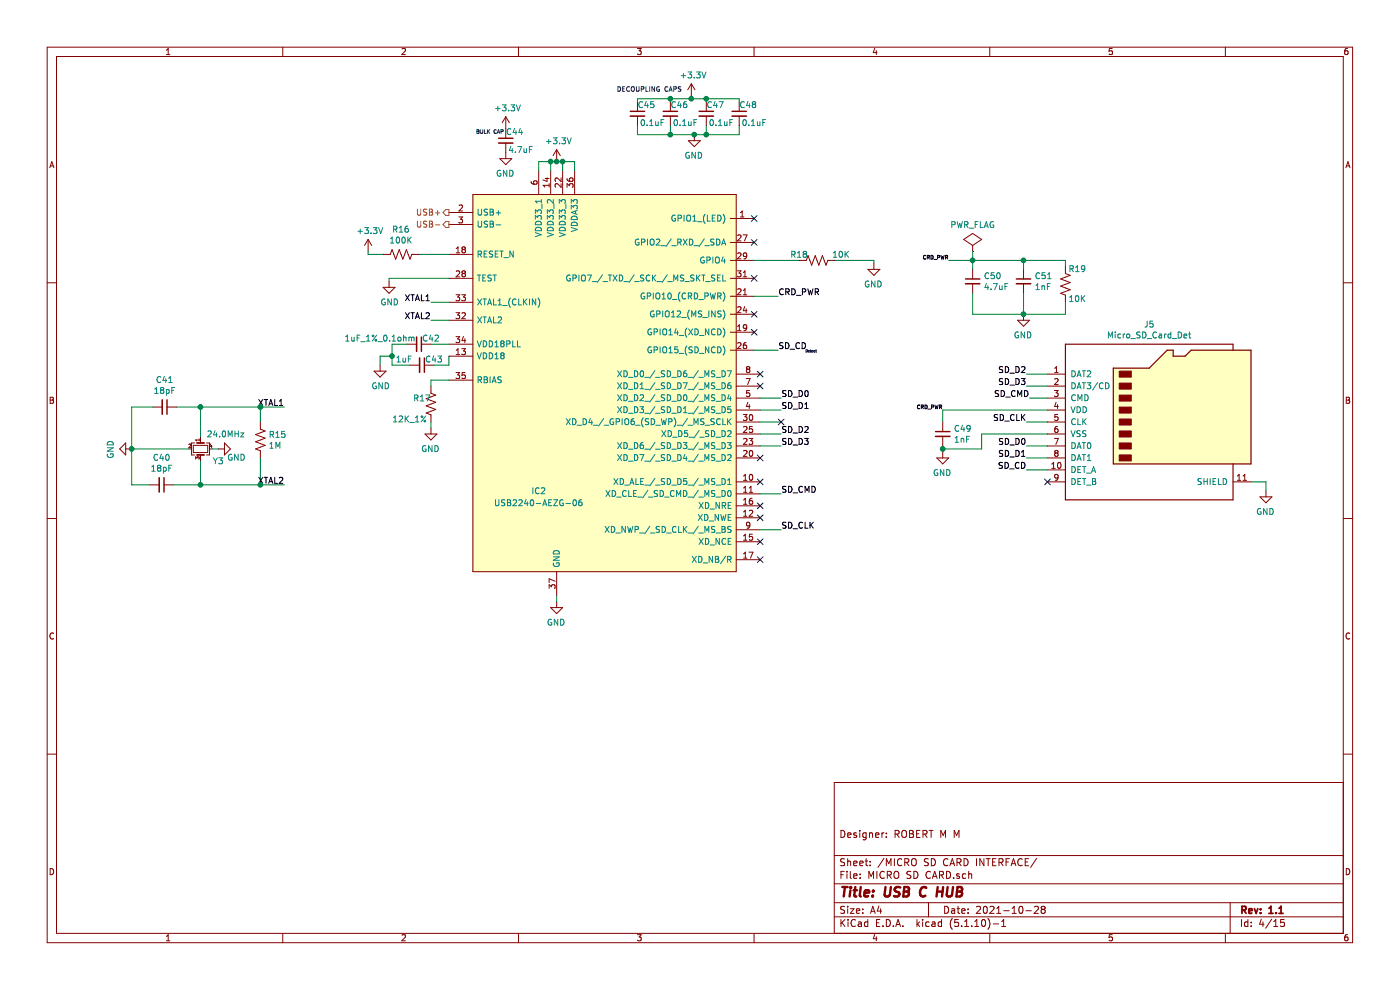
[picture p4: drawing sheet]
EESchema Schematic File Version 4
EELAYER 30 0
EELAYER END
$Descr A4 11693 8268
encoding utf-8
Sheet 4 15
Title "USB C HUB"
Date "2021-10-28"
Rev "1.1"
Comp ""
Comment1 "Designer: ROBERT M M"
Comment2 ""
Comment3 ""
Comment4 ""
$EndDescr
$Comp
L OLIMEX_Power:GND #PWR?
U 1 1
P 10575 4100
AR Path="/619540C6/642D7829" Ref="#PWR?"  Part="1" 
AR Path="/642D7829" Ref="#PWR?"  Part="1" 
AR Path="/63D2BAD4/642D7829" Ref="#PWR?"  Part="1" 
AR Path="/66525694/642D7829" Ref="#PWR072"  Part="1" 
F 0 "#PWR072" H 10575 3850 50  0001 C CNN
F 1 "GND" H 10580 3927 50  0000 C CNN
F 2 "" H 10575 4100 60  0000 C CNN
F 3 "" H 10575 4100 60  0000 C CNN
	1    10575 4100
	-1   0    0    -1  
$EndComp
Wire Wire Line
	10575 4025 10575 4100
Wire Wire Line
	10450 4025 10575 4025
NoConn ~ 6300 2625
NoConn ~ 6300 2775
NoConn ~ 6350 3125
NoConn ~ 6350 3225
NoConn ~ 6350 4675
NoConn ~ 6350 4525
NoConn ~ 6350 4325
NoConn ~ 6350 4225
NoConn ~ 6350 4025
NoConn ~ 6350 3825
Wire Wire Line
	6525 3525 6350 3525
$Comp
L Device:C_Small C?
U 1 1
P 7875 3625
AR Path="/642D7828" Ref="C?"  Part="1" 
AR Path="/63D2BAD4/642D7828" Ref="C?"  Part="1" 
AR Path="/66525694/642D7828" Ref="C49"  Part="1" 
F 0 "C49" H 7967 3671 50  0000 L CNN
F 1 "1nF" H 7967 3580 50  0000 L CNN
F 2 "Capacitor_SMD:C_0402_1005Metric" H 7875 3625 50  0001 C CNN
F 3 "~" H 7875 3625 50  0001 C CNN
F 4 "C0402C102J1GEC7411" H 7875 3625 50  0001 C CNN "Mfr No."
	1    7875 3625
	1    0    0    -1  
$EndComp
Text Label 7875 3425 2    31   ~ 0
CRD_PWR
$Comp
L OLIMEX_Power:GND #PWR?
U 1 1
P 7875 3775
AR Path="/619540C6/63D332F0" Ref="#PWR?"  Part="1" 
AR Path="/63D332F0" Ref="#PWR?"  Part="1" 
AR Path="/63D2BAD4/63D332F0" Ref="#PWR?"  Part="1" 
AR Path="/66525694/63D332F0" Ref="#PWR070"  Part="1" 
F 0 "#PWR070" H 7875 3525 50  0001 C CNN
F 1 "GND" H 7880 3602 50  0000 C CNN
F 2 "" H 7875 3775 60  0000 C CNN
F 3 "" H 7875 3775 60  0000 C CNN
	1    7875 3775
	-1   0    0    -1  
$EndComp
Wire Wire Line
	6300 2925 6500 2925
Text Label 6500 2925 0    50   ~ 0
SD_CD
Wire Wire Line
	6525 4425 6350 4425
Text Label 6525 4425 0    50   ~ 0
SD_CLK
Wire Wire Line
	8750 3525 8575 3525
Text Label 8575 3525 2    50   ~ 0
SD_CLK
Wire Wire Line
	8750 3325 8600 3325
Text Label 8600 3325 2    50   ~ 0
SD_CMD
Wire Wire Line
	6525 4125 6350 4125
Text Label 6525 4125 0    50   ~ 0
SD_CMD
Wire Wire Line
	8575 3825 8750 3825
Wire Wire Line
	8575 3725 8750 3725
Wire Wire Line
	8575 3225 8750 3225
Wire Wire Line
	8750 3125 8575 3125
Text Label 8575 3225 2    50   ~ 0
SD_D3
Text Label 8575 3125 2    50   ~ 0
SD_D2
Text Label 8575 3825 2    50   ~ 0
SD_D1
Text Label 8575 3725 2    50   ~ 0
SD_D0
Text Label 6525 3725 0    50   ~ 0
SD_D3
Text Label 6525 3625 0    50   ~ 0
SD_D2
Text Label 6525 3425 0    50   ~ 0
SD_D1
Wire Wire Line
	6350 3325 6525 3325
Wire Wire Line
	6350 3425 6525 3425
Wire Wire Line
	6350 3625 6525 3625
Wire Wire Line
	6525 3725 6350 3725
Text Label 6525 3325 0    50   ~ 0
SD_D0
Wire Wire Line
	8550 2625 8900 2625
Wire Wire Line
	8900 2525 8900 2625
Connection ~ 8550 2625
Wire Wire Line
	8550 2450 8550 2625
Wire Wire Line
	8125 2625 8550 2625
Wire Wire Line
	8125 2450 8125 2625
$Comp
L OLIMEX_Power:GND #PWR?
U 1 1
P 8550 2625
AR Path="/619540C6/63D332BE" Ref="#PWR?"  Part="1" 
AR Path="/63D332BE" Ref="#PWR?"  Part="1" 
AR Path="/63D2BAD4/63D332BE" Ref="#PWR?"  Part="1" 
AR Path="/66525694/63D332BE" Ref="#PWR071"  Part="1" 
F 0 "#PWR071" H 8550 2375 50  0001 C CNN
F 1 "GND" H 8555 2452 50  0000 C CNN
F 2 "" H 8550 2625 60  0000 C CNN
F 3 "" H 8550 2625 60  0000 C CNN
	1    8550 2625
	-1   0    0    -1  
$EndComp
Connection ~ 8550 2175
Wire Wire Line
	8900 2175 8900 2225
Wire Wire Line
	8550 2175 8900 2175
Connection ~ 8125 2175
Wire Wire Line
	8550 2175 8550 2250
Wire Wire Line
	8125 2175 8550 2175
$Comp
L Device:R_US R?
U 1 1
P 8900 2375
AR Path="/63D332B2" Ref="R?"  Part="1" 
AR Path="/63D2BAD4/63D332B2" Ref="R?"  Part="1" 
AR Path="/66525694/63D332B2" Ref="R19"  Part="1" 
F 0 "R19" H 8800 2250 50  0000 C CNN
F 1 "10K" H 8800 2500 50  0000 C CNN
F 2 "Resistor_SMD:R_0402_1005Metric" V 8940 2365 50  0001 C CNN
F 3 "~" H 8900 2375 50  0001 C CNN
	1    8900 2375
	-1   0    0    1   
$EndComp
$Comp
L Device:C_Small C?
U 1 1
P 8550 2350
AR Path="/63D332AC" Ref="C?"  Part="1" 
AR Path="/63D2BAD4/63D332AC" Ref="C?"  Part="1" 
AR Path="/66525694/63D332AC" Ref="C51"  Part="1" 
F 0 "C51" H 8642 2396 50  0000 L CNN
F 1 "1nF" H 8642 2305 50  0000 L CNN
F 2 "Capacitor_SMD:C_0402_1005Metric" H 8550 2350 50  0001 C CNN
F 3 "~" H 8550 2350 50  0001 C CNN
F 4 "C0402C102J1GEC7411" H 8550 2350 50  0001 C CNN "Mfr No."
	1    8550 2350
	1    0    0    -1  
$EndComp
$Comp
L Device:C_Small C?
U 1 1
P 8125 2350
AR Path="/63D332A6" Ref="C?"  Part="1" 
AR Path="/63D2BAD4/63D332A6" Ref="C?"  Part="1" 
AR Path="/66525694/63D332A6" Ref="C50"  Part="1" 
F 0 "C50" H 8217 2396 50  0000 L CNN
F 1 "4.7uF" H 8217 2305 50  0000 L CNN
F 2 "Capacitor_SMD:C_0603_1608Metric" H 8125 2350 50  0001 C CNN
F 3 "~" H 8125 2350 50  0001 C CNN
F 4 "CL10A475KQ8NNNC" H 8125 2350 50  0001 C CNN "Mfr No."
	1    8125 2350
	1    0    0    -1  
$EndComp
Wire Wire Line
	8125 2175 8125 2250
Wire Wire Line
	7925 2175 8125 2175
Text Label 7925 2175 2    31   ~ 0
CRD_PWR
Wire Wire Line
	6300 2475 6500 2475
Text Label 6500 2475 0    50   ~ 0
CRD_PWR
NoConn ~ 6300 2325
Wire Wire Line
	7300 2175 7300 2200
Wire Wire Line
	6975 2175 7300 2175
$Comp
L OLIMEX_Power:GND #PWR?
U 1 1
P 7300 2200
AR Path="/619540C6/63D33298" Ref="#PWR?"  Part="1" 
AR Path="/63D33298" Ref="#PWR?"  Part="1" 
AR Path="/63D2BAD4/63D33298" Ref="#PWR?"  Part="1" 
AR Path="/66525694/63D33298" Ref="#PWR069"  Part="1" 
F 0 "#PWR069" H 7300 1950 50  0001 C CNN
F 1 "GND" H 7305 2027 50  0000 C CNN
F 2 "" H 7300 2200 60  0000 C CNN
F 3 "" H 7300 2200 60  0000 C CNN
	1    7300 2200
	-1   0    0    -1  
$EndComp
Wire Wire Line
	6300 2175 6675 2175
$Comp
L Device:R_US R?
U 1 1
P 6825 2175
AR Path="/63D33291" Ref="R?"  Part="1" 
AR Path="/63D2BAD4/63D33291" Ref="R?"  Part="1" 
AR Path="/66525694/63D33291" Ref="R18"  Part="1" 
F 0 "R18" V 6775 2025 50  0000 C CNN
F 1 "10K" V 6775 2375 50  0000 C CNN
F 2 "Resistor_SMD:R_0402_1005Metric" V 6865 2165 50  0001 C CNN
F 3 "~" H 6825 2175 50  0001 C CNN
	1    6825 2175
	0    1    1    0   
$EndComp
NoConn ~ 6300 2025
NoConn ~ 6300 1825
Wire Wire Line
	3600 3575 3600 3525
$Comp
L OLIMEX_Power:GND #PWR?
U 1 1
P 3600 3575
AR Path="/619540C6/642D781F" Ref="#PWR?"  Part="1" 
AR Path="/642D781F" Ref="#PWR?"  Part="1" 
AR Path="/63D2BAD4/642D781F" Ref="#PWR?"  Part="1" 
AR Path="/66525694/642D781F" Ref="#PWR062"  Part="1" 
F 0 "#PWR062" H 3600 3325 50  0001 C CNN
F 1 "GND" H 3605 3402 50  0000 C CNN
F 2 "" H 3600 3575 60  0000 C CNN
F 3 "" H 3600 3575 60  0000 C CNN
	1    3600 3575
	-1   0    0    -1  
$EndComp
Wire Wire Line
	3600 3175 3600 3225
Wire Wire Line
	3750 3175 3600 3175
$Comp
L Device:R_US R?
U 1 1
P 3600 3375
AR Path="/63D33274" Ref="R?"  Part="1" 
AR Path="/63D2BAD4/63D33274" Ref="R?"  Part="1" 
AR Path="/66525694/63D33274" Ref="R17"  Part="1" 
F 0 "R17" H 3450 3425 50  0000 L CNN
F 1 "12K_1%" H 3275 3250 50  0000 L CNN
F 2 "Resistor_SMD:R_0402_1005Metric" V 3640 3365 50  0001 C CNN
F 3 "~" H 3600 3375 50  0001 C CNN
F 4 "RTT021202FTH" H 3600 3375 50  0001 C CNN "Mfr No."
	1    3600 3375
	1    0    0    -1  
$EndComp
$Comp
L OLIMEX_Power:GND #PWR?
U 1 1
P 4225 1275
AR Path="/619540C6/642D781D" Ref="#PWR?"  Part="1" 
AR Path="/642D781D" Ref="#PWR?"  Part="1" 
AR Path="/63D2BAD4/642D781D" Ref="#PWR?"  Part="1" 
AR Path="/66525694/642D781D" Ref="#PWR064"  Part="1" 
F 0 "#PWR064" H 4225 1025 50  0001 C CNN
F 1 "GND" H 4230 1102 50  0000 C CNN
F 2 "" H 4225 1275 60  0000 C CNN
F 3 "" H 4225 1275 60  0000 C CNN
	1    4225 1275
	-1   0    0    -1  
$EndComp
$Comp
L OLIMEX_Power:GND #PWR?
U 1 1
P 5800 1125
AR Path="/619540C6/642D781C" Ref="#PWR?"  Part="1" 
AR Path="/642D781C" Ref="#PWR?"  Part="1" 
AR Path="/63D2BAD4/642D781C" Ref="#PWR?"  Part="1" 
AR Path="/66525694/642D781C" Ref="#PWR068"  Part="1" 
F 0 "#PWR068" H 5800 875 50  0001 C CNN
F 1 "GND" H 5805 952 50  0000 C CNN
F 2 "" H 5800 1125 60  0000 C CNN
F 3 "" H 5800 1125 60  0000 C CNN
	1    5800 1125
	-1   0    0    -1  
$EndComp
Wire Wire Line
	5600 1125 5800 1125
Wire Wire Line
	5800 1125 5900 1125
Connection ~ 5800 1125
Connection ~ 5900 825 
Wire Wire Line
	6175 825  6175 850 
Wire Wire Line
	5900 825  6175 825 
Connection ~ 5775 825 
Wire Wire Line
	5900 825  5900 850 
Wire Wire Line
	5775 825  5900 825 
Wire Wire Line
	5600 825  5775 825 
Connection ~ 5600 825 
Wire Wire Line
	5600 850  5600 825 
Wire Wire Line
	5775 825  5775 800 
Wire Wire Line
	5325 825  5600 825 
Wire Wire Line
	5325 850  5325 825 
$Comp
L OLIMEX_Power:+3.3V #PWR?
U 1 1
P 5775 800
AR Path="/63D33253" Ref="#PWR?"  Part="1" 
AR Path="/63D2BAD4/63D33253" Ref="#PWR?"  Part="1" 
AR Path="/66525694/63D33253" Ref="#PWR067"  Part="1" 
F 0 "#PWR067" H 5775 650 50  0001 C CNN
F 1 "+3.3V" H 5790 973 50  0000 C CNN
F 2 "" H 5775 800 60  0000 C CNN
F 3 "" H 5775 800 60  0000 C CNN
	1    5775 800 
	1    0    0    -1  
$EndComp
Connection ~ 5900 1125
Wire Wire Line
	6175 1125 6175 1050
Wire Wire Line
	5900 1125 6175 1125
Wire Wire Line
	5900 1125 5900 1050
Connection ~ 5600 1125
Wire Wire Line
	5600 1050 5600 1125
Wire Wire Line
	5325 1125 5600 1125
Wire Wire Line
	5325 1050 5325 1125
$Comp
L OLIMEX_Power:+3.3V #PWR?
U 1 1
P 4225 1075
AR Path="/63D33245" Ref="#PWR?"  Part="1" 
AR Path="/63D2BAD4/63D33245" Ref="#PWR?"  Part="1" 
AR Path="/66525694/63D33245" Ref="#PWR063"  Part="1" 
F 0 "#PWR063" H 4225 925 50  0001 C CNN
F 1 "+3.3V" H 4240 1248 50  0000 C CNN
F 2 "" H 4225 1075 60  0000 C CNN
F 3 "" H 4225 1075 60  0000 C CNN
	1    4225 1075
	1    0    0    -1  
$EndComp
Text Notes 3975 1125 0    31   ~ 0
BULK CAP
$Comp
L Device:C_Small C?
U 1 1
P 4225 1175
AR Path="/642D7819" Ref="C?"  Part="1" 
AR Path="/63D2BAD4/642D7819" Ref="C?"  Part="1" 
AR Path="/66525694/642D7819" Ref="C44"  Part="1" 
AR Path="/6609E24E/642D7819" Ref="C44"  Part="1" 
F 0 "C44" H 4300 1250 50  0000 C CNN
F 1 "4.7uF" H 4350 1100 50  0000 C CNN
F 2 "Capacitor_SMD:C_0603_1608Metric" H 4225 1175 50  0001 C CNN
F 3 "~" H 4225 1175 50  0001 C CNN
F 4 "CL10A475KQ8NNNC" H 4225 1175 50  0001 C CNN "Mfr No."
	1    4225 1175
	1    0    0    -1  
$EndComp
$Comp
L Device:C_Small C?
U 1 1
P 6175 950
AR Path="/642D7818" Ref="C?"  Part="1" 
AR Path="/63D2BAD4/642D7818" Ref="C?"  Part="1" 
AR Path="/66525694/642D7818" Ref="C48"  Part="1" 
F 0 "C48" H 6250 1025 50  0000 C CNN
F 1 "0.1uF" H 6300 875 50  0000 C CNN
F 2 "Capacitor_SMD:C_0402_1005Metric" H 6175 950 50  0001 C CNN
F 3 "~" H 6175 950 50  0001 C CNN
	1    6175 950 
	1    0    0    -1  
$EndComp
$Comp
L Device:C_Small C?
U 1 1
P 5900 950
AR Path="/642D7817" Ref="C?"  Part="1" 
AR Path="/63D2BAD4/642D7817" Ref="C?"  Part="1" 
AR Path="/66525694/642D7817" Ref="C47"  Part="1" 
F 0 "C47" H 5975 1025 50  0000 C CNN
F 1 "0.1uF" H 6025 875 50  0000 C CNN
F 2 "Capacitor_SMD:C_0402_1005Metric" H 5900 950 50  0001 C CNN
F 3 "~" H 5900 950 50  0001 C CNN
	1    5900 950 
	1    0    0    -1  
$EndComp
$Comp
L Device:C_Small C?
U 1 1
P 5600 950
AR Path="/63D3322C" Ref="C?"  Part="1" 
AR Path="/63D2BAD4/63D3322C" Ref="C?"  Part="1" 
AR Path="/66525694/63D3322C" Ref="C46"  Part="1" 
F 0 "C46" H 5675 1025 50  0000 C CNN
F 1 "0.1uF" H 5725 875 50  0000 C CNN
F 2 "Capacitor_SMD:C_0402_1005Metric" H 5600 950 50  0001 C CNN
F 3 "~" H 5600 950 50  0001 C CNN
	1    5600 950 
	1    0    0    -1  
$EndComp
$Comp
L Device:C_Small C?
U 1 1
P 5325 950
AR Path="/63D33226" Ref="C?"  Part="1" 
AR Path="/63D2BAD4/63D33226" Ref="C?"  Part="1" 
AR Path="/66525694/63D33226" Ref="C45"  Part="1" 
F 0 "C45" H 5400 1025 50  0000 C CNN
F 1 "0.1uF" H 5450 875 50  0000 C CNN
F 2 "Capacitor_SMD:C_0402_1005Metric" H 5325 950 50  0001 C CNN
F 3 "~" H 5325 950 50  0001 C CNN
	1    5325 950 
	1    0    0    -1  
$EndComp
Wire Wire Line
	3275 2975 3275 3050
Connection ~ 3275 2975
Wire Wire Line
	3175 2975 3275 2975
Wire Wire Line
	3175 3050 3175 2975
Wire Wire Line
	3275 2875 3275 2975
Wire Wire Line
	3400 2875 3275 2875
Wire Wire Line
	3750 3050 3625 3050
Wire Wire Line
	3750 2975 3750 3050
Wire Wire Line
	3750 2875 3600 2875
$Comp
L Device:C_Small C?
U 1 1
P 3525 3050
AR Path="/63D33216" Ref="C?"  Part="1" 
AR Path="/63D2BAD4/63D33216" Ref="C?"  Part="1" 
AR Path="/66525694/63D33216" Ref="C43"  Part="1" 
F 0 "C43" V 3475 3150 50  0000 C CNN
F 1 "1uF" V 3475 2900 50  0000 C CNN
F 2 "Capacitor_SMD:C_0603_1608Metric" H 3525 3050 50  0001 C CNN
F 3 "~" H 3525 3050 50  0001 C CNN
F 4 "GMC10X7R105J16NT" V 3525 3050 50  0001 C CNN "Mfr No."
F 5 "DK" V 3525 3050 50  0001 C CNN "Vendor"
	1    3525 3050
	0    1    1    0   
$EndComp
$Comp
L OLIMEX_Power:GND #PWR?
U 1 1
P 3175 3050
AR Path="/63D33210" Ref="#PWR?"  Part="1" 
AR Path="/63D2BAD4/63D33210" Ref="#PWR?"  Part="1" 
AR Path="/66525694/63D33210" Ref="#PWR060"  Part="1" 
F 0 "#PWR060" H 3175 2800 50  0001 C CNN
F 1 "GND" H 3180 2877 50  0000 C CNN
F 2 "" H 3175 3050 60  0000 C CNN
F 3 "" H 3175 3050 60  0000 C CNN
	1    3175 3050
	1    0    0    -1  
$EndComp
$Comp
L Device:C_Small C?
U 1 1
P 3500 2875
AR Path="/63D3320A" Ref="C?"  Part="1" 
AR Path="/63D2BAD4/63D3320A" Ref="C42"  Part="1" 
AR Path="/66525694/63D3320A" Ref="C42"  Part="1" 
F 0 "C42" V 3450 2975 50  0000 C CNN
F 1 "1uF_1%_0.1ohm" V 3450 2550 50  0000 C CNN
F 2 "Capacitor_SMD:C_0603_1608Metric" H 3500 2875 50  0001 C CNN
F 3 "~" H 3500 2875 50  0001 C CNN
F 4 "GMC10X7R105J16NT" V 3500 2875 50  0001 C CNN "Mfr No."
F 5 "DK" V 3500 2875 50  0001 C CNN "Vendor"
	1    3500 2875
	0    1    1    0   
$EndComp
Text HLabel 3750 1875 0    50   Output ~ 0
USB-
Text HLabel 3750 1775 0    50   Output ~ 0
USB+
Wire Wire Line
	3075 2125 3075 2100
Wire Wire Line
	3200 2125 3075 2125
$Comp
L OLIMEX_Power:+3.3V #PWR?
U 1 1
P 3075 2100
AR Path="/63D33200" Ref="#PWR?"  Part="1" 
AR Path="/63D2BAD4/63D33200" Ref="#PWR?"  Part="1" 
AR Path="/66525694/63D33200" Ref="#PWR059"  Part="1" 
F 0 "#PWR059" H 3075 1950 50  0001 C CNN
F 1 "+3.3V" H 3090 2273 50  0000 C CNN
F 2 "" H 3075 2100 60  0000 C CNN
F 3 "" H 3075 2100 60  0000 C CNN
	1    3075 2100
	1    0    0    -1  
$EndComp
Wire Wire Line
	3750 2125 3500 2125
$Comp
L Device:R_US R?
U 1 1
P 3350 2125
AR Path="/63D331F9" Ref="R?"  Part="1" 
AR Path="/63D2BAD4/63D331F9" Ref="R?"  Part="1" 
AR Path="/66525694/63D331F9" Ref="R16"  Part="1" 
F 0 "R16" V 3555 2125 50  0000 C CNN
F 1 "100K" V 3464 2125 50  0000 C CNN
F 2 "Resistor_SMD:R_0402_1005Metric" V 3390 2115 50  0001 C CNN
F 3 "~" H 3350 2125 50  0001 C CNN
F 4 "0402WGF1003TCE" V 3350 2125 50  0001 C CNN "Mfr No."
	1    3350 2125
	0    -1   -1   0   
$EndComp
Connection ~ 4700 1350
Wire Wire Line
	4800 1350 4800 1425
Wire Wire Line
	4700 1350 4800 1350
Connection ~ 4650 1350
Wire Wire Line
	4700 1350 4700 1425
Wire Wire Line
	4650 1350 4700 1350
Wire Wire Line
	4600 1350 4500 1350
Connection ~ 4600 1350
Wire Wire Line
	4600 1425 4600 1350
Wire Wire Line
	4500 1350 4500 1425
Wire Wire Line
	4650 1350 4600 1350
$Comp
L OLIMEX_Power:+3.3V #PWR?
U 1 1
P 4650 1350
AR Path="/63D331E8" Ref="#PWR?"  Part="1" 
AR Path="/63D2BAD4/63D331E8" Ref="#PWR?"  Part="1" 
AR Path="/66525694/63D331E8" Ref="#PWR065"  Part="1" 
F 0 "#PWR065" H 4650 1200 50  0001 C CNN
F 1 "+3.3V" H 4665 1523 50  0000 C CNN
F 2 "" H 4650 1350 60  0000 C CNN
F 3 "" H 4650 1350 60  0000 C CNN
	1    4650 1350
	1    0    0    -1  
$EndComp
Wire Wire Line
	3250 2325 3250 2350
Wire Wire Line
	3750 2325 3250 2325
$Comp
L OLIMEX_Power:GND #PWR?
U 1 1
P 3250 2350
AR Path="/63D331E0" Ref="#PWR?"  Part="1" 
AR Path="/63D2BAD4/63D331E0" Ref="#PWR?"  Part="1" 
AR Path="/66525694/63D331E0" Ref="#PWR061"  Part="1" 
F 0 "#PWR061" H 3250 2100 50  0001 C CNN
F 1 "GND" H 3255 2177 50  0000 C CNN
F 2 "" H 3250 2350 60  0000 C CNN
F 3 "" H 3250 2350 60  0000 C CNN
	1    3250 2350
	1    0    0    -1  
$EndComp
Wire Wire Line
	3750 2675 3600 2675
Wire Wire Line
	3600 2525 3750 2525
Text Label 3600 2675 2    50   ~ 0
XTAL2
Text Label 3600 2525 2    50   ~ 0
XTAL1
Text Label 2375 3400 2    50   ~ 0
XTAL1
Wire Wire Line
	1275 3400 1100 3400
Wire Wire Line
	4650 5025 4650 4975
$Comp
L OLIMEX_Power:GND #PWR?
U 1 1
P 4650 5025
AR Path="/619540C6/642D7807" Ref="#PWR?"  Part="1" 
AR Path="/642D7807" Ref="#PWR?"  Part="1" 
AR Path="/63D2BAD4/642D7807" Ref="#PWR?"  Part="1" 
AR Path="/66525694/642D7807" Ref="#PWR066"  Part="1" 
F 0 "#PWR066" H 4650 4775 50  0001 C CNN
F 1 "GND" H 4655 4852 50  0000 C CNN
F 2 "" H 4650 5025 60  0000 C CNN
F 3 "" H 4650 5025 60  0000 C CNN
	1    4650 5025
	-1   0    0    -1  
$EndComp
Wire Wire Line
	1475 3400 1675 3400
Connection ~ 1675 3400
Connection ~ 2175 3400
Wire Wire Line
	1675 3400 2175 3400
Wire Wire Line
	2175 3400 2375 3400
Wire Wire Line
	3275 3050 3425 3050
$Comp
L Device:Crystal_GND24_Small Y?
U 1 1
P 1675 3750
AR Path="/642D7808" Ref="Y?"  Part="1" 
AR Path="/63D2BAD4/642D7808" Ref="Y?"  Part="1" 
AR Path="/66525694/642D7808" Ref="Y3"  Part="1" 
F 0 "Y3" V 1775 3850 50  0000 L CNN
F 1 "24.0MHz" V 1550 3800 50  0000 L CNN
F 2 "Crystal:Crystal_SMD_2016-4Pin_2.0x1.6mm" H 1675 3750 50  0001 C CNN
F 3 "~" H 1675 3750 50  0001 C CNN
F 4 "ABM11-24.000MHZ-D2X-T3" V 1675 3750 50  0001 C CNN "Mfr No."
	1    1675 3750
	0    1    1    0   
$EndComp
$Comp
L Device:C_Small C?
U 1 1
P 1375 3400
AR Path="/63D331A7" Ref="C?"  Part="1" 
AR Path="/63D2BAD4/63D331A7" Ref="C?"  Part="1" 
AR Path="/66525694/63D331A7" Ref="C41"  Part="1" 
F 0 "C41" V 1146 3400 50  0000 C CNN
F 1 "18pF" V 1237 3400 50  0000 C CNN
F 2 "Capacitor_SMD:C_0402_1005Metric" H 1375 3400 50  0001 C CNN
F 3 "~" H 1375 3400 50  0001 C CNN
	1    1375 3400
	0    1    1    0   
$EndComp
$Comp
L Device:C_Small C?
U 1 1
P 1350 4050
AR Path="/63D331AD" Ref="C?"  Part="1" 
AR Path="/63D2BAD4/63D331AD" Ref="C?"  Part="1" 
AR Path="/66525694/63D331AD" Ref="C40"  Part="1" 
F 0 "C40" V 1121 4050 50  0000 C CNN
F 1 "18pF" V 1212 4050 50  0000 C CNN
F 2 "Capacitor_SMD:C_0402_1005Metric" H 1350 4050 50  0001 C CNN
F 3 "~" H 1350 4050 50  0001 C CNN
	1    1350 4050
	0    1    1    0   
$EndComp
Wire Wire Line
	1675 3850 1675 4050
Wire Wire Line
	1675 4050 1450 4050
Wire Wire Line
	1675 3400 1675 3650
Wire Wire Line
	1100 4050 1250 4050
$Comp
L OLIMEX_Power:GND #PWR?
U 1 1
P 1100 3750
AR Path="/642D780B" Ref="#PWR?"  Part="1" 
AR Path="/63D2BAD4/642D780B" Ref="#PWR?"  Part="1" 
AR Path="/66525694/642D780B" Ref="#PWR057"  Part="1" 
F 0 "#PWR057" H 1100 3500 50  0001 C CNN
F 1 "GND" H 1105 3577 50  0000 C CNN
F 2 "" H 1100 3750 60  0000 C CNN
F 3 "" H 1100 3750 60  0000 C CNN
	1    1100 3750
	0    1    1    0   
$EndComp
Wire Wire Line
	1575 3750 1100 3750
Connection ~ 1100 3750
Wire Wire Line
	1100 3750 1100 4050
Wire Wire Line
	1100 3400 1100 3750
$Comp
L OLIMEX_Power:GND #PWR?
U 1 1
P 1825 3750
AR Path="/642D780C" Ref="#PWR?"  Part="1" 
AR Path="/63D2BAD4/642D780C" Ref="#PWR?"  Part="1" 
AR Path="/66525694/642D780C" Ref="#PWR058"  Part="1" 
F 0 "#PWR058" H 1825 3500 50  0001 C CNN
F 1 "GND" V 1750 3600 50  0000 C CNN
F 2 "" H 1825 3750 60  0000 C CNN
F 3 "" H 1825 3750 60  0000 C CNN
	1    1825 3750
	0    -1   -1   0   
$EndComp
Wire Wire Line
	1825 3750 1775 3750
Wire Wire Line
	1675 4050 2175 4050
Connection ~ 1675 4050
Text Label 2375 4050 2    50   ~ 0
XTAL2
$Comp
L Device:R_US R?
U 1 1
P 2175 3675
AR Path="/63D331D4" Ref="R?"  Part="1" 
AR Path="/63D2BAD4/63D331D4" Ref="R?"  Part="1" 
AR Path="/66525694/63D331D4" Ref="R15"  Part="1" 
F 0 "R15" H 2243 3721 50  0000 L CNN
F 1 "1M" H 2243 3630 50  0000 L CNN
F 2 "Resistor_SMD:R_0402_1005Metric" V 2215 3665 50  0001 C CNN
F 3 "~" H 2175 3675 50  0001 C CNN
	1    2175 3675
	1    0    0    -1  
$EndComp
Wire Wire Line
	2175 3525 2175 3400
Wire Wire Line
	2175 3825 2175 4050
Connection ~ 2175 4050
Wire Wire Line
	2175 4050 2375 4050
Text Notes 5150 775  0    39   ~ 0
DECOUPLING CAPS
$Comp
L Connector:Micro_SD_Card_Det J5
U 1 1
P 9650 3525
F 0 "J5" H 9600 4342 50  0000 C CNN
F 1 "Micro_SD_Card_Det" H 9600 4251 50  0000 C CNN
F 2 "footprints:GCT_MEM2051-00-195-00-A" H 11700 4225 50  0001 C CNN
F 3 "https://www.hirose.com/product/en/download_file/key_name/DM3/category/Catalog/doc_file_id/49662/?file_category_id=4&item_id=195&is_series=1" H 9650 3625 50  0001 C CNN
	1    9650 3525
	1    0    0    -1  
$EndComp
Wire Wire Line
	7875 3775 7875 3750
Wire Wire Line
	8750 3625 8200 3625
Wire Wire Line
	8200 3625 8200 3750
Wire Wire Line
	8200 3750 7875 3750
Connection ~ 7875 3750
Wire Wire Line
	7875 3750 7875 3725
NoConn ~ 8750 4025
$Comp
L SamacSys_Parts:USB2240-AEZG-06 IC?
U 1 1
P 4650 1625
AR Path="/642D7820" Ref="IC?"  Part="1" 
AR Path="/63D2BAD4/642D7820" Ref="IC?"  Part="1" 
AR Path="/66525694/642D7820" Ref="IC2"  Part="1" 
F 0 "IC2" H 4500 -850 50  0000 C CNN
F 1 "USB2240-AEZG-06" H 4500 -950 50  0000 C CNN
F 2 "SamacSys_Parts_2:QFN50P600X600X100-37N-D" H 5050 1575 50  0001 L CNN
F 3 "https://componentsearchengine.com/Datasheets/2/USB2240-AEZG-06.pdf" H 5050 1475 50  0001 L CNN
F 4 "USB2240-AEZG-06, USB Controller 35Mbit/s USB 2.0, 3.3 V, 36-Pin, QFN" H 5050 1375 50  0001 L CNN "Description"
F 5 "1" H 5050 1275 50  0001 L CNN "Height"
F 6 "886-USB2240-AEZG-06" H 5050 1175 50  0001 L CNN "Mouser Part Number"
F 7 "https://www.mouser.co.uk/ProductDetail/Microchip-Technology/USB2240-AEZG-06?qs=pA5MXup5wxHoIFvrAD2h5w%3D%3D" H 5050 1075 50  0001 L CNN "Mouser Price/Stock"
F 8 "Microchip" H 4600 675 50  0001 L CNN "Manufacturer_Name"
F 9 "USB2240-AEZG-06" H 4600 575 50  0001 L CNN "Manufacturer_Part_Number"
	1    4650 1625
	1    0    0    -1  
$EndComp
NoConn ~ 6525 3525
Text Label 8575 3925 2    50   ~ 0
SD_CD
Wire Wire Line
	8750 3925 8575 3925
Text Notes 6825 2950 2    20   ~ 0
Detect
Wire Wire Line
	7875 3425 7875 3525
Wire Wire Line
	7875 3425 8750 3425
$Comp
L OLIMEX_Power:PWR_FLAG #FLG0102
U 1 1
P 8125 2100
F 0 "#FLG0102" H 8125 2195 50  0001 C CNN
F 1 "PWR_FLAG" H 8125 2323 50  0000 C CNN
F 2 "" H 8125 2100 60  0000 C CNN
F 3 "" H 8125 2100 60  0000 C CNN
	1    8125 2100
	1    0    0    -1  
$EndComp
Wire Wire Line
	8125 2175 8125 2100
$EndSCHEMATC
